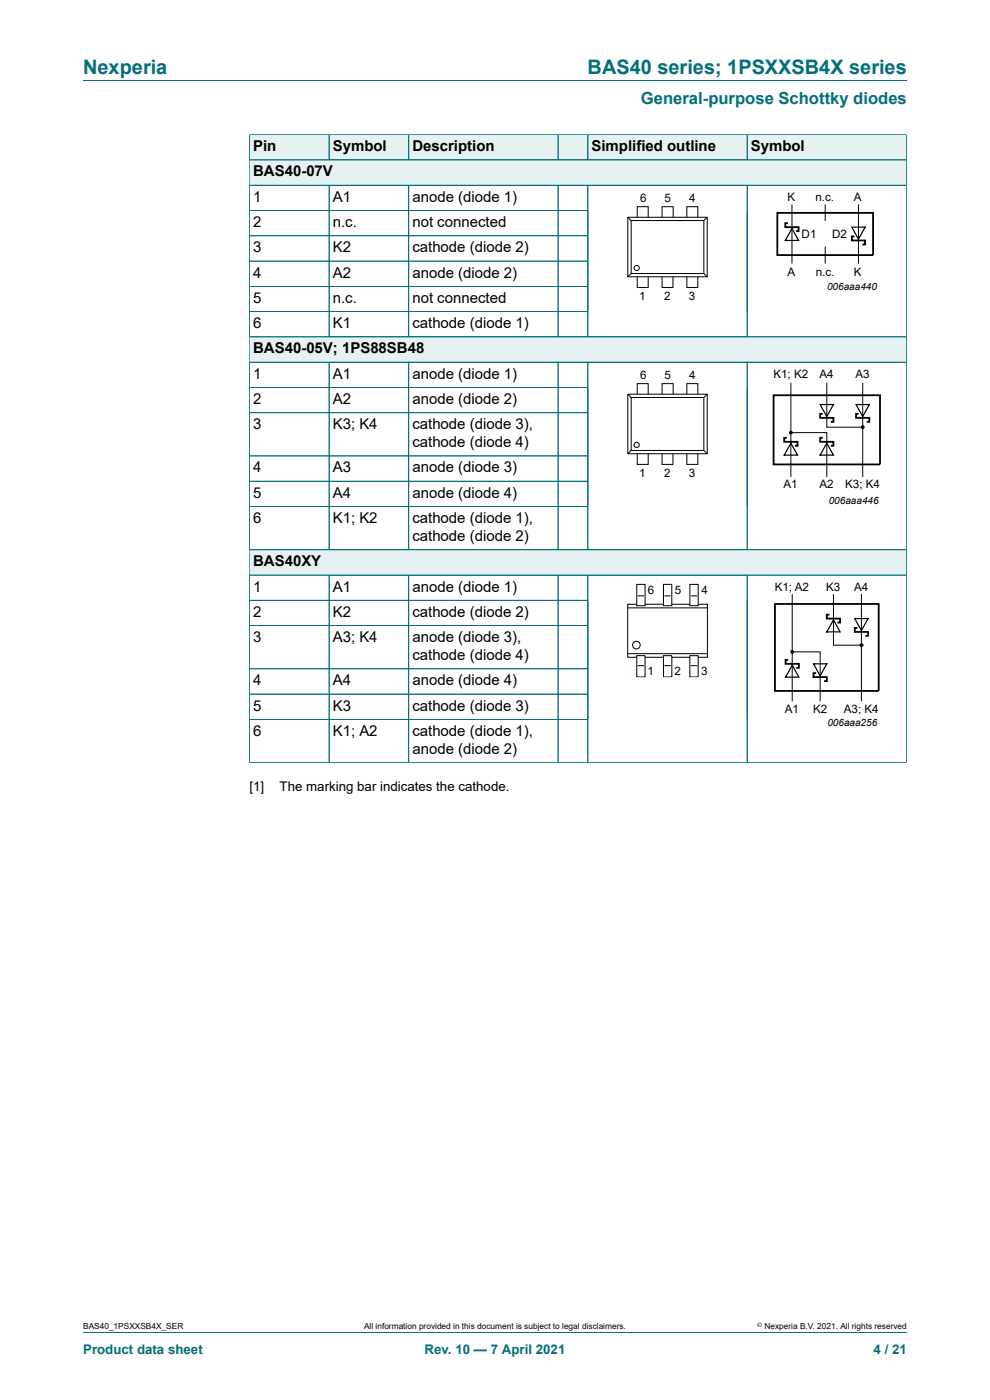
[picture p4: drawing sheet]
<svg xmlns="http://www.w3.org/2000/svg" width="210mm" height="297mm" viewBox="0 0 210 297" stroke-linecap="round" stroke-linejoin="round" font-family="sans-serif">
<path d="M17.6 17.1h174.8" fill="none" stroke="#036f7b" stroke-width=".21"/>
<path d="M53 28.6h16.7v5.3h-16.7z" fill="#e6f1f2"/>
<path d="M52.9 28.5v5.4h16.9v-5.3h-17" fill="none" stroke="#036f7b" stroke-width=".21"/>
<path d="M69.9 28.6h16.7v5.3h-16.7z" fill="#e6f1f2"/>
<path d="M69.8 28.6h16.9v5.3h-16.9z" fill="none" stroke="#036f7b" stroke-width=".21"/>
<path d="M86.8 28.6h31.5v5.3h-31.5z" fill="#e6f1f2"/>
<path d="M86.7 28.6h31.7v5.3h-31.7z" fill="none" stroke="#036f7b" stroke-width=".21"/>
<path d="M118.4 28.6h6.2v5.3h-6.2z" fill="#e6f1f2"/>
<path d="M118.4 28.6h6.3v5.3h-6.3z" fill="none" stroke="#036f7b" stroke-width=".21"/>
<path d="M124.8 28.6h33.6v5.3h-33.6z" fill="#e6f1f2"/>
<path d="M124.7 28.6h33.8v5.3h-33.8z" fill="none" stroke="#036f7b" stroke-width=".21"/>
<path d="M158.6 28.6h33.6v5.3h-33.6z" fill="#e6f1f2"/>
<path d="M192.3 28.5v10.8h-139.4v-5.4h139.4M192.3 28.6h-33.8v5.3" fill="none" stroke="#036f7b" stroke-width=".21"/>
<path d="M53 34h139.2v5.2h-139.2z" fill="#e6f1f2"/>
<path d="M52.9 39.3h139.4v37.5h-139.4zM69.8 39.3v32.2M86.7 39.3v32.2M118.4 39.3v32.2M124.7 39.3v32.2M158.5 39.3v32.2M52.9 44.7h71.8M52.9 50h71.8M52.9 55.4h71.8M52.9 60.7h71.8M52.9 66.1h71.8M52.9 71.5h139.4" fill="none" stroke="#036f7b" stroke-width=".21"/>
<g fill="none" stroke="#000" stroke-width=".21">
<path d="M133.2 46.1h16.8v12.6h-16.8zM133.2 46.1l.7 .7M133.9 46.8h15.4v11.2h-15.4zM133.9 58l-.7 .7M135.2 58.7v2.3h2.3v-2.3M135.2 46.1v-2.3h2.3v2.3M140.4 58.7v2.3h2.3v-2.3M142.8 46.1v-2.3h-2.4v2.3M145.7 58.7v2.3h2.3v-2.3M145.7 46.1v-2.3h2.3v2.3M149.3 58l.7 .7M150 46.1l-.7 .7"/>
<path d="M168 43.5v12.3M175 43.4v3.5M175 52.3v3.6M182.1 43.5v12.3"/>
<circle cx="135.1" cy="56.8" r=".55"/>
</g>
<path d="M168 48.5l1.4 2.5h-2.8zM180.7 48.2h2.8l-1.4 2.5z" fill="none" stroke="#000" stroke-width=".25"/>
<path d="M164.9 45.2h20.3v8.9h-20.3zM167.1 47.3h-.5v.9h2.8v.8h-.6M181.3 50.2h-.6v.8h2.8v.9h-.6" fill="none" stroke="#000" stroke-width=".38"/>
<path d="M175 43.4v3.5M175 52.3v3.6" fill="none" stroke="#fefefe" stroke-width=".21"/>
<path d="M53 71.5h139.2v5.3h-139.2z" fill="#e6f1f2"/>
<path d="M52.9 76.8h139.4v45.2h-139.4zM69.8 76.8v39.8M86.7 76.8v39.8M118.4 76.8v39.8M124.7 76.8v39.8M158.5 76.8v39.8M52.9 82.2h71.8M52.9 87.6h71.8M52.9 96.7h71.8M52.9 102.1h71.8M52.9 107.5h71.8M52.9 116.6h139.4" fill="none" stroke="#036f7b" stroke-width=".21"/>
<g fill="none" stroke="#000" stroke-width=".21">
<path d="M133.2 83.6h16.8v12.7h-16.8zM133.2 83.6l.7 .7M133.9 84.3h15.4v11.3h-15.4zM133.9 95.6l-.7 .7M135.2 96.3v2.2h2.3v-2.2M135.2 83.6v-2.2h2.3v2.2M140.4 96.3v2.2h2.3v-2.2M142.8 83.6v-2.2h-2.4v2.2M145.7 96.3v2.2h2.3v-2.2M145.7 83.6v-2.2h2.3v2.2M149.3 95.6l.7 .7M150 83.6l-.7 .7"/>
<path d="M167.8 91.8h7.6v9.3M167.8 81.3v19.8M175.4 81.3v9.3h7.6M183 81.3v19.8"/>
<circle cx="135.1" cy="94.4" r=".55"/>
</g>
<g fill="none" stroke="#000" stroke-width=".25">
<path d="M167.8 94l1.4 2.5h-2.8zM174 85.8h2.8l-1.4 2.6zM175.4 94l1.4 2.5h-2.8zM181.6 85.8h2.8l-1.4 2.6z"/>
<circle cx="167.8" cy="91.8" r=".28"/>
<circle cx="183" cy="90.6" r=".28"/>
</g>
<path d="M164.1 83.9h22.6v14.6h-22.6zM166.9 92.9h-.5v.8h2.8v.9h-.6M174.5 87.8h-.5v.8h2.8v.9h-.6M174.5 92.9h-.5v.8h2.8v.9h-.6M182.2 87.8h-.6v.8h2.8v.9h-.6" fill="none" stroke="#000" stroke-width=".38"/>
<g fill="#000">
<circle cx="167.8" cy="91.8" r=".28"/>
<circle cx="183" cy="90.6" r=".28"/>
</g>
<path d="M53 116.7h139.2v5.2h-139.2z" fill="#e6f1f2"/>
<g fill="none" stroke="#036f7b" stroke-width=".21">
<path d="M52.9 28.6v133.3M53 28.6h139.2M53 33.9h139.2M53 39.3h139.2M69.8 28.6v5.3M69.8 39.4v32M86.7 28.6v5.3M86.7 39.4v32M118.4 28.6v5.3M118.4 39.4v32M124.7 28.6v5.3M124.7 39.4v32"/>
<path d="M158.5 28.6v5.3M158.5 39.4v32M192.3 28.6v133.3M53 44.7h71.6M53 50h71.6M53 55.4h71.6M53 60.7h71.6M53 66.1h71.6M69.8 76.9v39.7M86.7 76.9v39.7M118.4 76.9v39.7M124.7 76.9v39.7"/>
<path d="M158.5 76.9v39.7M192.2 71.5h-139.2M192.2 76.8h-139.2M53 82.2h71.6M53 87.6h71.6M53 96.7h71.6M53 102.1h71.6M124.6 107.5h-71.6M192.2 116.6h-139.2M52.9 122h139.4M52.9 127.4h71.8M69.8 122v39.8"/>
<path d="M86.7 122v39.8M118.4 122v39.8M124.7 122v39.8M124.7 132.7h-71.8M158.5 122v39.8M52.9 141.9h71.8M52.9 152.6h71.8M124.7 147.2h-71.8M52.8 161.8h139.5M17.6 282.6h174.8"/>
</g>
<g fill="none" stroke="#000" stroke-width=".21">
<path d="M133.2 138.7h16.8M133.2 129h16.8M135.1 128.2h-1.9v11.2h1.8M135.1 124h1.7v4.5h-1.7zM135.1 139.1h1.7v4.5h-1.7zM135.3 126.4h1.3M136.8 128.2h3.9M136.8 139.4h4M140.7 124h1.8v4.5h-1.8zM140.7 139.1h1.8v4.5h-1.8zM141 126.4h1.2M142.5 139.4h3.8"/>
<path d="M142.5 128.2h3.8M146.3 139.1h1.8v4.5h-1.8zM146.3 124h1.8v4.5h-1.8zM146.6 126.4h1.3M148.1 128.2h2v11.2h-2M168 138.3h6v10.4M168 126.2v22.5M176.8 126.2v10.7h5.9M182.7 126.2v22.5M135.3 141.2h1.3M141 141.2h1.3M146.5 141.2h1.4"/>
<circle cx="135" cy="136.9" r=".81"/>
</g>
<path d="M132.8 123.4h17.7v20.5h-17.7z" fill="none" stroke="#fefefe" stroke-width=".38"/>
<g fill="none" stroke="#000" stroke-width=".25">
<path d="M176.8 131.5l1.4 2.6h-2.8zM181.3 131.2h2.8l-1.4 2.6zM168 141.1l1.5 2.5h-2.9zM172.6 140.8h2.8l-1.4 2.6z"/>
<circle cx="168" cy="138.3" r=".28"/>
<circle cx="182.7" cy="136.9" r=".28"/>
</g>
<path d="M164.4 128.1h22v18.5h-22zM167.2 140h-.6v.8h2.9v.9h-.6M175.9 130.4h-.5v.8h2.8v.9h-.6M181.9 133.2h-.6v.9h2.8v.8h-.5M173.1 142.8h-.5v.8h2.8v.9h-.6" fill="none" stroke="#000" stroke-width=".38"/>
<g fill="#000">
<circle cx="168" cy="138.3" r=".28"/>
<circle cx="182.7" cy="136.9" r=".28"/>
</g>
<g font-size="4.2" fill="#036f7b">
<text x="17.6" y="15.6">Nexperia</text>
<text x="124.6" y="15.6">BAS40 series; 1PSXXSB4X series</text>
</g>
<text font-size="3.5" fill="#036f7b" x="136" y="22">General-purpose Schottky diodes</text>
<g font-size="3.2">
<text x="53.7" y="32.1">Pin</text>
<text x="70.6" y="32.1">Symbol</text>
<text x="87.5" y="32.1">Description</text>
<text x="125.5" y="32.1">Simplified outline</text>
<text x="159.3" y="32.1">Symbol</text>
<text x="53.7" y="37.4">BAS40-07V</text>
<text x="53.7" y="42.8">1</text>
<text x="70.6" y="42.8">A1</text>
<text x="87.5" y="42.8">anode (diode 1)</text>
<text x="53.7" y="48.2">2</text>
<text x="53.7" y="53.5">3</text>
<text x="70.6" y="48.2">n.c.</text>
<text x="70.6" y="53.5">K2</text>
<text x="87.5" y="48.2">not connected</text>
<text x="87.5" y="53.5">cathode (diode 2)</text>
<text x="53.7" y="58.9">4</text>
<text x="70.6" y="58.9">A2</text>
<text x="87.5" y="58.9">anode (diode 2)</text>
<text x="53.7" y="64.3">5</text>
<text x="70.6" y="64.3">n.c.</text>
<text x="87.5" y="64.3">not connected</text>
<text x="53.7" y="69.6">6</text>
<text x="70.6" y="69.6">K1</text>
<text x="87.5" y="69.6">cathode (diode 1)</text>
<text x="53.7" y="75">BAS40-05V; 1PS88SB48</text>
<text x="53.7" y="80.3">1</text>
<text x="70.6" y="80.3">A1</text>
<text x="87.5" y="80.3">anode (diode 1)</text>
<text x="53.7" y="85.7">2</text>
<text x="70.6" y="85.7">A2</text>
<text x="87.5" y="85.7">anode (diode 2)</text>
<text x="53.7" y="91.1">3</text>
<text x="70.6" y="91.1">K3; K4</text>
<text x="87.5" y="91.1">cathode (diode 3),</text>
<text x="87.5" y="94.9">cathode (diode 4)</text>
<text x="53.7" y="100.2">4</text>
<text x="70.6" y="100.2">A3</text>
<text x="87.5" y="100.2">anode (diode 3)</text>
<text x="53.7" y="105.6">5</text>
<text x="70.6" y="105.6">A4</text>
<text x="87.5" y="105.6">anode (diode 4)</text>
<text x="53.7" y="111">6</text>
<text x="70.6" y="111">K1; K2</text>
<text x="87.5" y="111">cathode (diode 1),</text>
<text x="87.5" y="114.8">cathode (diode 2)</text>
<text x="53.7" y="120.1">BAS40XY</text>
<text x="53.7" y="125.5">1</text>
<text x="70.6" y="125.5">A1</text>
<text x="87.5" y="125.5">anode (diode 1)</text>
<text x="53.7" y="130.9">2</text>
<text x="70.6" y="130.9">K2</text>
<text x="87.5" y="130.9">cathode (diode 2)</text>
<text x="53.7" y="136.2">3</text>
<text x="70.6" y="136.2">A3; K4</text>
<text x="87.5" y="136.2">anode (diode 3),</text>
<text x="87.5" y="140">cathode (diode 4)</text>
<text x="53.7" y="145.4">4</text>
<text x="70.6" y="145.4">A4</text>
<text x="87.5" y="145.4">anode (diode 4)</text>
<text x="53.7" y="150.8">5</text>
<text x="70.6" y="150.8">K3</text>
<text x="87.5" y="150.8">cathode (diode 3)</text>
<text x="53.7" y="156.1">6</text>
<text x="70.6" y="156.1">K1; A2</text>
<text x="87.5" y="156.1">cathode (diode 1),</text>
<text x="87.5" y="159.9">anode (diode 2)</text>
</g>
<g font-size="2.8">
<text x="52.9" y="167.7">[1]</text>
<text x="59.3" y="167.7">The marking bar indicates the cathode.</text>
</g>
<g font-size="2.8" fill="#036f7b">
<text x="17.6" y="287.2">Product data sheet</text>
<text x="90.1" y="287.2">Rev. 10 — 7 April 2021</text>
<text x="185.3" y="287.2">4 / 21</text>
</g>
<g font-size="2.5">
<text x="135.8" y="42.9">6</text>
<text x="141" y="42.9">5</text>
<text x="146.2" y="42.9">4</text>
<text x="167.1" y="42.6">K</text>
<text x="173" y="42.6">n.c.</text>
<text x="181.1" y="42.6">A</text>
<text x="170" y="50.4">D1</text>
<text x="176.5" y="50.4">D2</text>
<text x="167.1" y="58.6">A</text>
<text x="173" y="58.6">n.c.</text>
<text x="181.1" y="58.6">K</text>
<text x="135.6" y="63.6">1</text>
<text x="140.9" y="63.6">2</text>
<text x="146.1" y="63.6">3</text>
<text x="135.8" y="80.4">6</text>
<text x="141" y="80.4">5</text>
<text x="146.2" y="80.4">4</text>
<text x="164" y="80.1">K1; K2</text>
<text x="173.8" y="80.1">A4</text>
<text x="181.4" y="80.1">A3</text>
<text x="135.6" y="101.1">1</text>
<text x="140.9" y="101.1">2</text>
<text x="146.1" y="101.1">3</text>
<text x="166.2" y="103.5">A1</text>
<text x="173.8" y="103.5">A2</text>
<text x="179.3" y="103.5">K3; K4</text>
<text x="164.3" y="125.3">K1; A2</text>
<text x="175.2" y="125.3">K3</text>
<text x="181.2" y="125.3">A4</text>
<text x="137.4" y="126.1">6</text>
<text x="143.1" y="126.1">5</text>
<text x="148.8" y="126.1">4</text>
<text x="137.3" y="143.2">1</text>
<text x="143.1" y="143.2">2</text>
<text x="148.7" y="143.2">3</text>
<text x="166.5" y="151.2">A1</text>
<text x="172.5" y="151.2">K2</text>
<text x="179" y="151.2">A3; K4</text>
</g>
<g font-size="2.1">
<text x="175.4" y="61.4">006aaa440</text>
<text x="175.8" y="107">006aaa446</text>
<text x="175.5" y="154.1">006aaa256</text>
</g>
<g font-size="1.8">
<text x="17.6" y="282">BAS40_1PSXXSB4X_SER</text>
<text x="77.2" y="282">All information provided in this document is subject to legal disclaimers.</text>
<text x="162.2" y="282">Nexperia B.V. 2021. All rights reserved</text>
</g>
<text font-size="1.4" x="160.6" y="281.6">©</text>
</svg>
